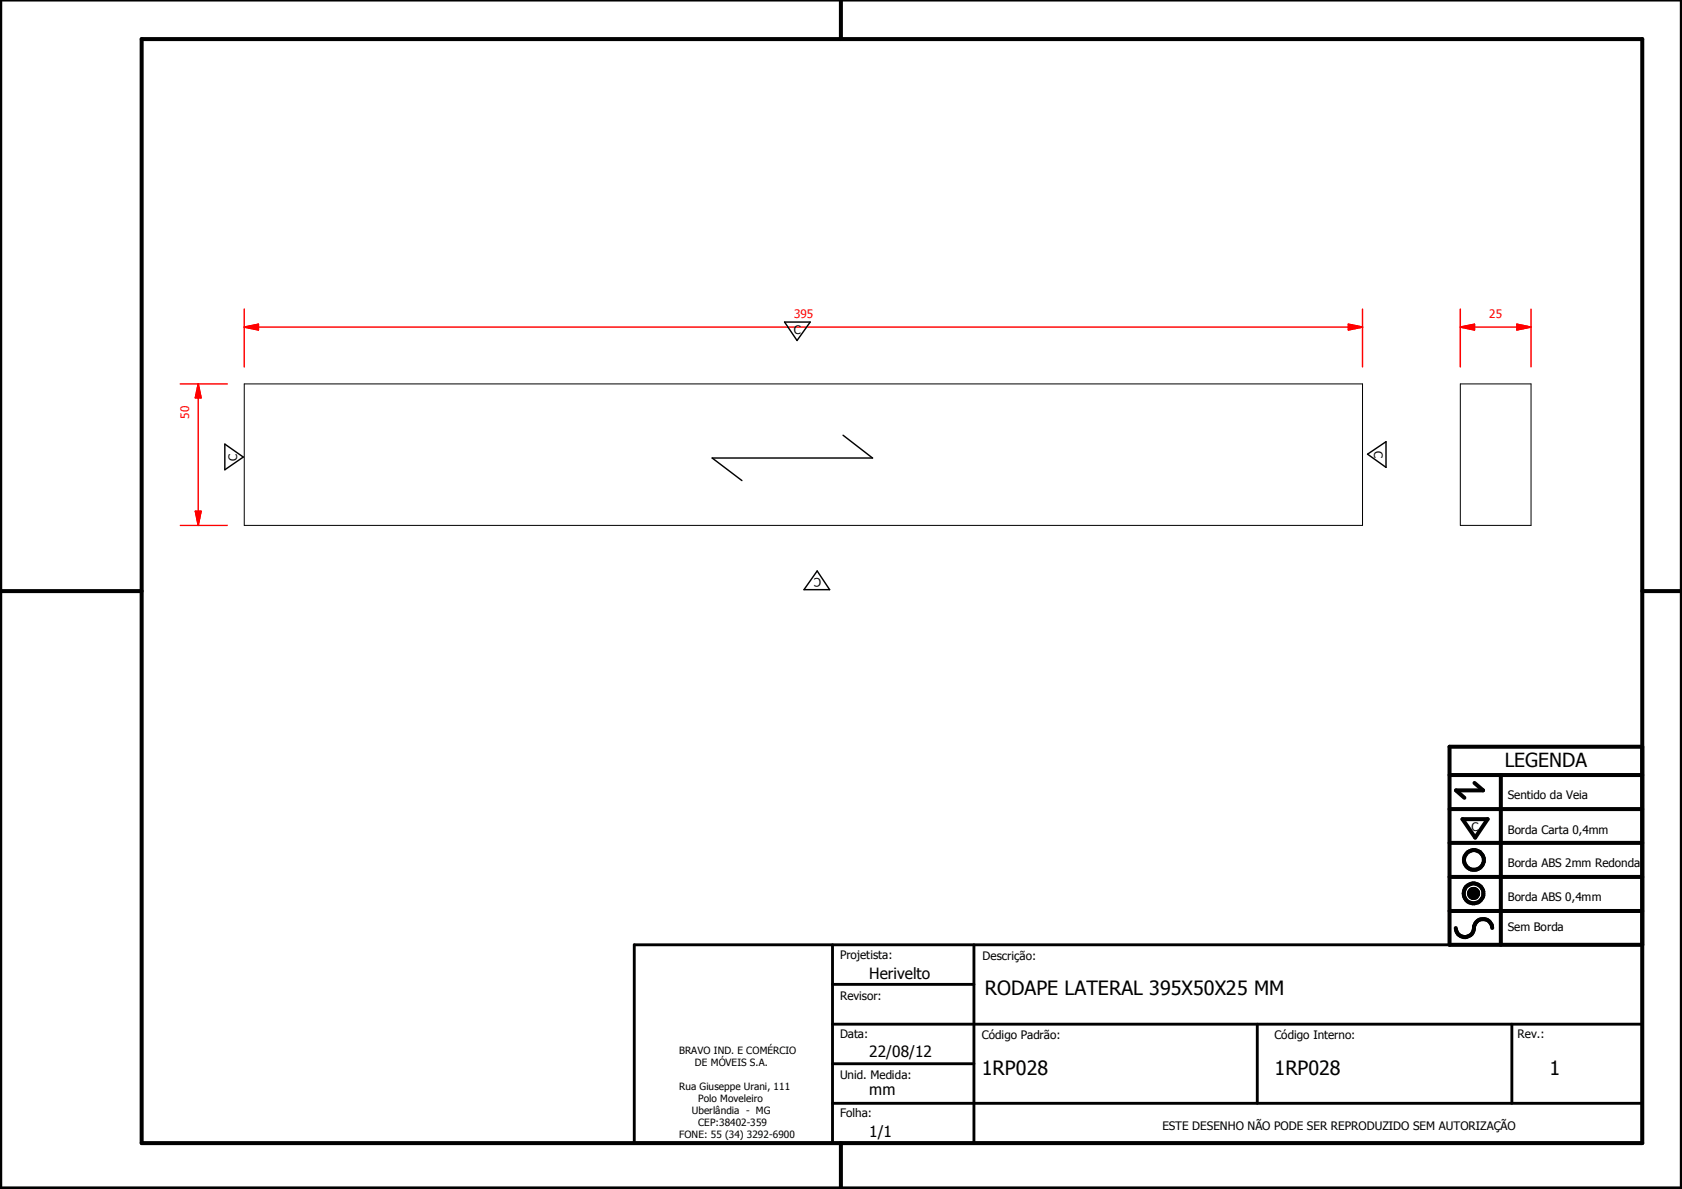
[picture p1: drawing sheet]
<svg xmlns="http://www.w3.org/2000/svg" width="297mm" height="210mm" viewBox="0 0 297 210" stroke-linecap="round" stroke-linejoin="round" font-family="sans-serif">
<g fill="none" stroke="#000" stroke-width=".18">
<path d="M43.1 67.8h197.5v25h-197.5zM257.9 67.8h12.5v25h-12.5zM259.4 157.6l1.6 .1zM259.4 157.7l1.6 .1zM259.4 157.8l1.6 .1zM259.4 157.9h1.6v.1zM259.4 157.9l1.6 .1h-1.5zM259.4 157.6h1.6zM259.5 158h1.5zM259.5 158l1.4 .1zM259.5 157.5l1.5 .1h-1.6zM259.5 157.5l1.5 .1z"/>
<path d="M259.5 158.1h1.4zM259.5 157.4l1.5 .1h-1.5zM259.5 157.4l1.5 .1zM259.5 158.1l1.4 .1zM259.5 157.3l1.4 .1h-1.4zM259.5 157.3l1.4 .1zM259.6 158.2h1.3zM259.6 158.2h1.2zM259.6 157.2l1.3 .1h-1.4zM259.6 157.2l1.3 .1zM259.6 158.2l1.2 .1zM259.6 157.2h1.3z"/>
<path d="M259.7 158.3h1.1zM259.7 158.3l1 .1zM259.7 157.1l1.1 .1h-1.2zM259.7 157.1l1.1 .1zM259.7 157.1h1.1zM259.8 158.4h.9zM259.8 158.4h.8zM259.8 157.1h1zM259.8 157.1h.9zM259.8 158.4l.8 .1zM259.8 157l.9 .1zM259.8 157h.8z"/>
<path d="M259.9 158.5h.7zM259.9 158.5h.6zM259.9 157h.7zM260 158.5h.5zM260 158.5h.4zM260 157h.6zM260.1 158.5h.3zM260.1 158.5h.2zM260.1 156.9l.4 .1zM260.1 156.9h.3zM260.1 156.9h.2z"/>
</g>
<g fill="#000">
<path d="M259.4 157.6h1.6zM259.5 157.5l1.5 .1h-1.6zM259.5 157.5l1.5 .1zM259.5 157.4l1.5 .1h-1.5zM259.5 157.4l1.5 .1zM259.5 157.3l1.4 .1h-1.4zM259.5 157.3l1.4 .1zM259.6 157.2l1.3 .1h-1.4zM259.6 157.2l1.3 .1zM259.6 157.2h1.3zM259.7 157.1l1.1 .1h-1.2zM259.7 157.1l1.1 .1z"/>
<path d="M259.7 157.1h1.1zM259.8 157.1h1zM259.8 157.1h.9zM259.8 157l.9 .1zM259.8 157h.8zM259.9 157h.7zM260 157h.6zM260.1 156.9l.4 .1zM260.1 156.9h.3zM260.1 156.9h.2zM260.1 158.5h.2zM260 158.5h.4z"/>
<path d="M260.1 158.5h.3zM259.9 158.5h.6zM260 158.5h.5zM259.8 158.4l.8 .1zM259.9 158.5h.7zM259.8 158.4h.8zM259.7 158.3l1 .1zM259.8 158.4h.9zM259.6 158.2l1.2 .1zM259.7 158.3h1.1zM259.6 158.2h1.2zM259.5 158.1l1.4 .1z"/>
<path d="M259.6 158.2h1.3zM259.5 158l1.4 .1zM259.5 158.1h1.4zM259.4 157.9l1.6 .1h-1.5zM259.5 158h1.5zM259.4 157.6l1.6 .1zM259.4 157.7l1.6 .1zM259.4 157.8l1.6 .1zM259.4 157.9h1.6v.1z"/>
</g>
<g fill="none" stroke="#000" stroke-width=".71">
<path d="M148.5 0v6.9M297 -.1v209.9h-297v-209.9M25 6.9h265v194.9h-265zM0 104.4h25M290 104.4h7M256 136.8h34M260.4 138.2l1.5 1.3h-4.8l1.5 1.3M265 136.8v30M290 131.8h-34v35h34M256 154.8h34M256 148.8h34M256 142.8h34"/>
<path d="M258.3 144.6h4.4l-2.2 3.3zM256 160.8h34M257.1 163.8a1.62 1.62 0 0 0 1.8 1.6 1.62 1.62 0 0 0 1.4-1.9 1.63 1.63 0 0 1 1.7-1.2 1.63 1.63 0 0 1 1.5 1.5M148.5 201.8v8"/>
<circle cx="260.2" cy="157.7" r="1.76"/>
<circle cx="260.2" cy="157.7" r=".82"/>
<circle cx="260.3" cy="151.8" r="1.76"/>
</g>
<path d="M112 166.8h178v35h-178zM147 173.8h25M147 166.8v35M172 166.8v35M147 194.8h143M147 180.8h143M147 187.8h25M222 180.8v14M267 180.8v14" fill="none" stroke="#000" stroke-width=".51"/>
<path d="M43.1 57.7h2.5" fill="none" stroke="#f00" stroke-width=".25"/>
<path d="M43.1 57.7l2.5-.5v1.1z" fill="#f00"/>
<path d="M43.1 57.7l2.5-.5v1.1zM238.1 57.7h2.5" fill="none" stroke="#f00" stroke-width=".25"/>
<path d="M238.1 57.2l2.5 .5-2.5 .6z" fill="#f00"/>
<path d="M43.1 54.6v10.2M45.6 57.7h192.5M238.1 57.2l2.5 .5-2.5 .6zM240.6 54.6v10.2M35 90.3v2.5" fill="none" stroke="#f00" stroke-width=".25"/>
<path d="M34.5 90.3h1l-.5 2.5z" fill="#f00"/>
<path d="M35 67.8v2.4M34.5 90.3h1l-.5 2.5z" fill="none" stroke="#f00" stroke-width=".25"/>
<path d="M35 67.8l.5 2.4h-1z" fill="#f00"/>
<path d="M267.9 57.7h2.5M31.8 67.8h8.3M35 67.8l.5 2.4h-1zM35 70.2v20.1M31.8 92.8h8.3" fill="none" stroke="#f00" stroke-width=".25"/>
<path d="M267.9 57.2l2.5 .5-2.5 .6z" fill="#f00"/>
<path d="M257.9 57.7h2.5M267.9 57.2l2.5 .5-2.5 .6z" fill="none" stroke="#f00" stroke-width=".25"/>
<path d="M257.9 57.7l2.5-.5v1.1z" fill="#f00"/>
<path d="M257.9 57.7l2.5-.5v1.1zM257.9 54.6v10.2M260.4 57.7h7.5M270.4 54.6v10.2" fill="none" stroke="#f00" stroke-width=".25"/>
<path d="M138.6 56.9h4.5l-2.3 3.2zM39.7 78.4l3.3 2.3-3.3 2.2zM148.9 76.8l5.2 4.1h-28.3l5.2 3.9M241.5 80.2l3.3-2.2v4.5zM144.3 100.8l2.2 3.3h-4.5z" fill="none" stroke="#000" stroke-width=".25"/>
<g font-size="3.5">
<text x="173.9" y="175.7">RODAPE LATERAL 395X50X25 MM</text>
<text x="173.4" y="189.7">1RP028</text>
<text x="225.1" y="189.7">1RP028</text>
<text x="273.6" y="189.7">1</text>
</g>
<text font-size="3.4" x="265.7" y="135.4">LEGENDA</text>
<g font-size="2.7">
<text x="153.5" y="172.8">Herivelto</text>
<text x="153.5" y="186.6">22/08/12</text>
<text x="153.5" y="193.4">mm</text>
<text x="153.5" y="200.8">1/1</text>
</g>
<g font-size="2.1">
<text x="140.2" y="59">C</text>
<text x="41.9" y="81.4" transform="rotate(-90 41.9 81.4)">C</text>
<text x="242.7" y="79.6" transform="rotate(90 242.7 79.6)">C</text>
<text x="145" y="102" transform="rotate(180 145 102)">C</text>
<text x="266.3" y="141.1">Sentido da Veia</text>
<text x="259.8" y="146.7">C</text>
<text x="266.3" y="147.2">Borda Carta 0,4mm</text>
<text x="266.3" y="153.1">Borda ABS 2mm Redonda</text>
<text x="266.3" y="159">Borda ABS 0,4mm</text>
<text x="266.3" y="164.4">Sem Borda</text>
<text x="148.4" y="169.3">Projetista:</text>
<text x="173.5" y="169.5">Descrição:</text>
<text x="148.4" y="176.6">Revisor:</text>
<text x="148.4" y="183.2">Data:</text>
<text x="173.4" y="183.3">Código Padrão:</text>
<text x="225.1" y="183.3">Código Interno:</text>
<text x="268" y="183.2">Rev.:</text>
<text x="148.4" y="190.5">Unid. Medida:</text>
<text x="148.4" y="197.2">Folha:</text>
<text x="205.3" y="199.5">ESTE DESENHO NÃO PODE SER REPRODUZIDO SEM AUTORIZAÇÃO</text>
</g>
<g font-size="2.1" fill="#f00">
<text x="140.2" y="56.1">395</text>
<text x="263" y="56.1">25</text>
<text x="33.4" y="73.9" transform="rotate(-90 33.4 73.9)">50</text>
</g>
<g font-size="1.8">
<text x="119.9" y="186">BRAVO IND. E COMÉRCIO</text>
<text x="122.7" y="188.1">DE MÓVEIS S.A.</text>
<text x="119.9" y="192.4">Rua Giuseppe Urani, 111</text>
<text x="122.2" y="196.7">Uberlândia - MG</text>
<text x="123.3" y="194.6">Polo Moveleiro</text>
<text x="119.9" y="201">FONE: 55 (34) 3292-6900</text>
<text x="123.3" y="198.8">CEP:38402-359</text>
</g>
</svg>
